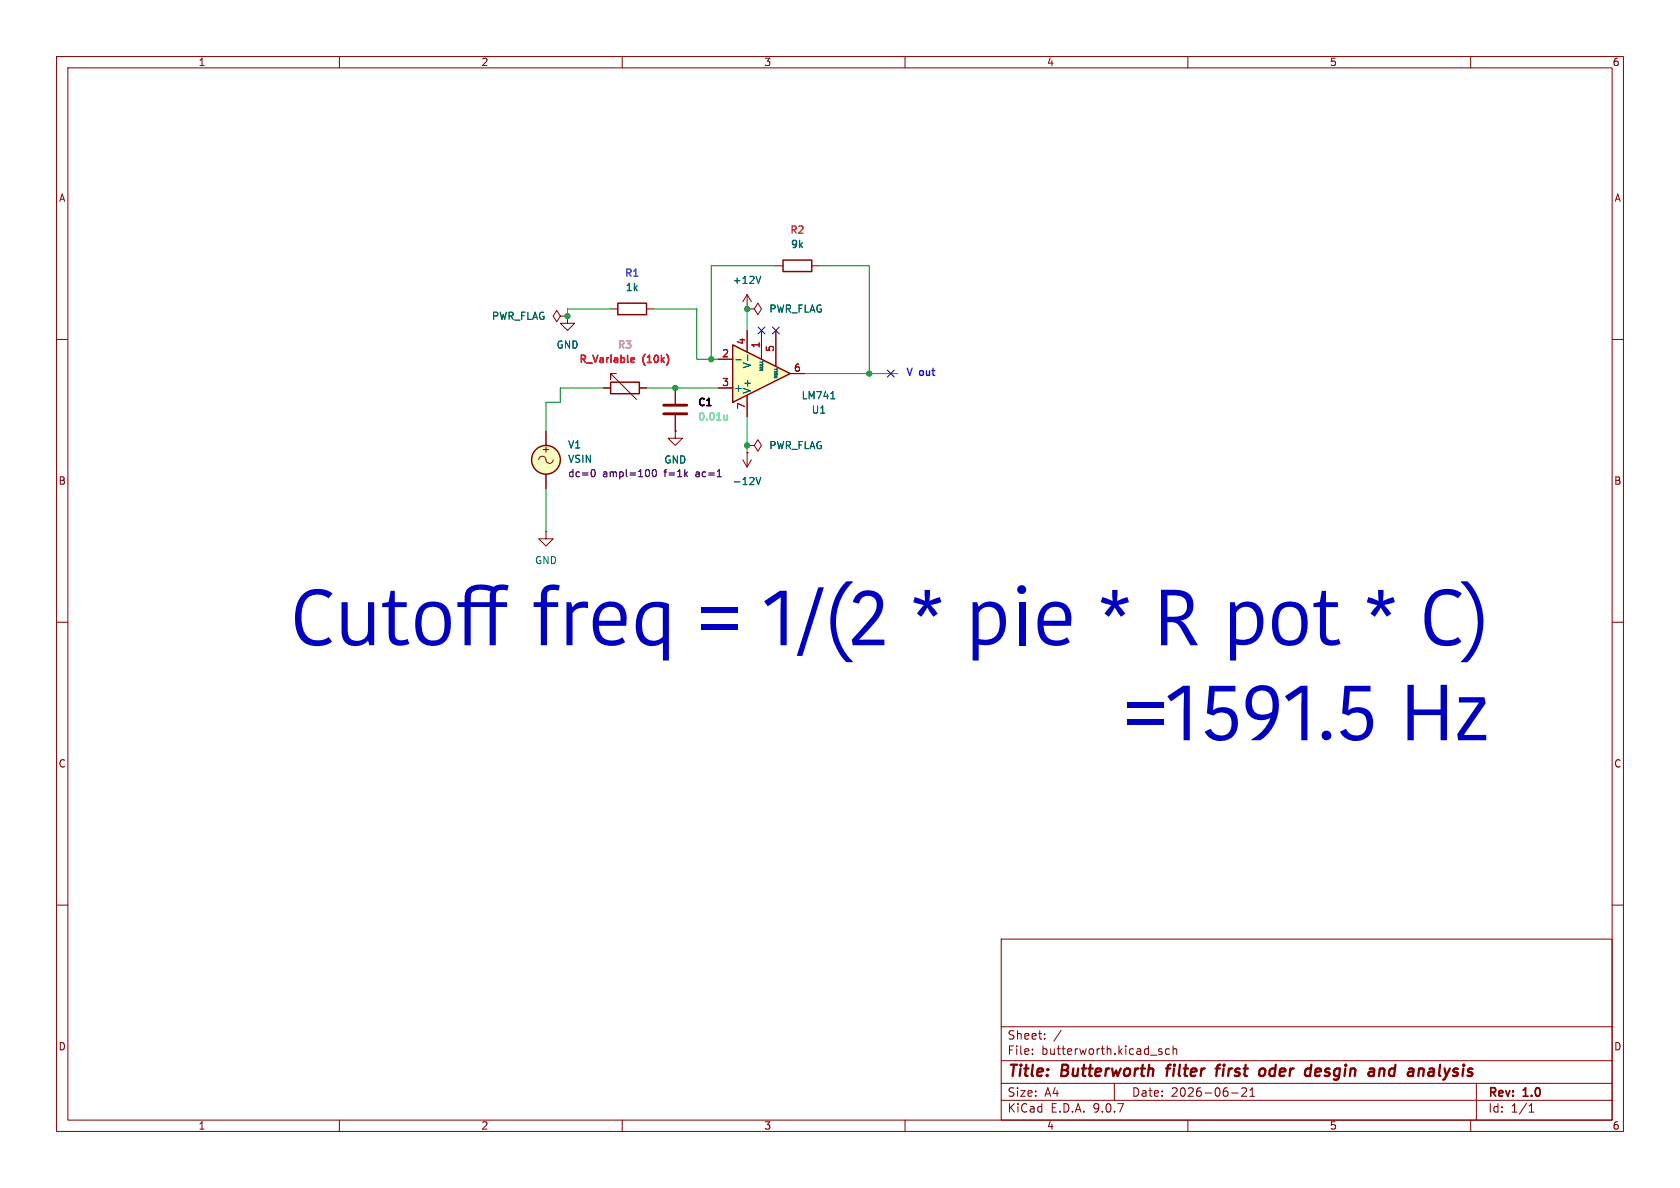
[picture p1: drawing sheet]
(kicad_sch
 (version 20250114)
 (generator "eeschema")
 (generator_version "9.0")
 (paper "A4")
 (title_block
  (title "Butterworth filter first oder desgin and analysis")
  (date "2026-06-21")
  (rev "1.0"))
 (lib_symbols
  (symbol "Amplifier_Operational:LM741"
   (pin_names
    (offset 0.127)) (exclude_from_sim no) (in_bom yes) (on_board yes)
   (property "Reference" "U" (at 0 6.35 0) (effects (font (size 1.27 1.27)) (justify left)))
   (property "Value" "LM741" (at 0 3.81 0) (effects (font (size 1.27 1.27)) (justify left)))
   (property "Footprint" "" (at 1.27 1.27 0) (effects (font (size 1.27 1.27)) (hide yes)))
   (property "Datasheet" "http://www.ti.com/lit/ds/symlink/lm741.pdf" (at 3.81 3.81 0) (effects (font (size 1.27 1.27)) (hide yes)))
   (property "Description" "Operational Amplifier, DIP-8/TO-99-8" (at 0 0 0) (effects (font (size 1.27 1.27)) (hide yes)))
   (symbol "LM741_0_1"
    (polyline (pts (xy -5.08 5.08) (xy 5.08 0) (xy -5.08 -5.08) (xy -5.08 5.08)) (stroke (width 0.254) (type default)) (fill (type background))))
   (symbol "LM741_1_1"
    (pin input line (at -7.62 2.54 0) (length 2.54) (name "+" (effects (font (size 1.27 1.27)))) (number "3" (effects (font (size 1.27 1.27)))))
    (pin input line (at -7.62 -2.54 0) (length 2.54) (name "-" (effects (font (size 1.27 1.27)))) (number "2" (effects (font (size 1.27 1.27)))))
    (pin power_in line (at -2.54 7.62 270) (length 3.81) (name "V+" (effects (font (size 1.27 1.27)))) (number "7" (effects (font (size 1.27 1.27)))))
    (pin power_in line (at -2.54 -7.62 90) (length 3.81) (name "V-" (effects (font (size 1.27 1.27)))) (number "4" (effects (font (size 1.27 1.27)))))
    (pin no_connect line (at 0 2.54 270) (length 2.54) (hide yes) (name "NC" (effects (font (size 1.27 1.27)))) (number "8" (effects (font (size 1.27 1.27)))))
    (pin input line (at 0 -7.62 90) (length 5.08) (name "NULL" (effects (font (size 0.508 0.508)))) (number "1" (effects (font (size 1.27 1.27)))))
    (pin input line (at 2.54 -7.62 90) (length 6.35) (name "NULL" (effects (font (size 0.508 0.508)))) (number "5" (effects (font (size 1.27 1.27)))))
    (pin output line (at 7.62 0 180) (length 2.54) (name "~" (effects (font (size 1.27 1.27)))) (number "6" (effects (font (size 1.27 1.27))))))
   (embedded_fonts no))
  (symbol "Device:C"
   (pin_numbers (hide yes))
   (pin_names
    (offset 0.254)) (exclude_from_sim no) (in_bom yes) (on_board yes)
   (property "Reference" "C" (at 0.635 2.54 0) (effects (font (size 1.27 1.27)) (justify left)))
   (property "Value" "C" (at 0.635 -2.54 0) (effects (font (size 1.27 1.27)) (justify left)))
   (property "Footprint" "" (at 0.9652 -3.81 0) (effects (font (size 1.27 1.27)) (hide yes)))
   (property "Datasheet" "~" (at 0 0 0) (effects (font (size 1.27 1.27)) (hide yes)))
   (property "Description" "Unpolarized capacitor" (at 0 0 0) (effects (font (size 1.27 1.27)) (hide yes)))
   (symbol "C_0_1"
    (polyline (pts (xy -2.032 0.762) (xy 2.032 0.762)) (stroke (width 0.508) (type default)) (fill (type none)))
    (polyline (pts (xy -2.032 -0.762) (xy 2.032 -0.762)) (stroke (width 0.508) (type default)) (fill (type none))))
   (symbol "C_1_1"
    (pin passive line (at 0 3.81 270) (length 2.794) (name "~" (effects (font (size 1.27 1.27)))) (number "1" (effects (font (size 1.27 1.27)))))
    (pin passive line (at 0 -3.81 90) (length 2.794) (name "~" (effects (font (size 1.27 1.27)))) (number "2" (effects (font (size 1.27 1.27))))))
   (embedded_fonts no))
  (symbol "Device:R"
   (pin_numbers (hide yes))
   (pin_names
    (offset 0)) (exclude_from_sim no) (in_bom yes) (on_board yes)
   (property "Reference" "R" (at 2.032 0 90) (effects (font (size 1.27 1.27))))
   (property "Value" "R" (at 0 0 90) (effects (font (size 1.27 1.27))))
   (property "Footprint" "" (at -1.778 0 90) (effects (font (size 1.27 1.27)) (hide yes)))
   (property "Datasheet" "~" (at 0 0 0) (effects (font (size 1.27 1.27)) (hide yes)))
   (property "Description" "Resistor" (at 0 0 0) (effects (font (size 1.27 1.27)) (hide yes)))
   (symbol "R_0_1"
    (rectangle (start -1.016 -2.54) (end 1.016 2.54) (stroke (width 0.254) (type default)) (fill (type none))))
   (symbol "R_1_1"
    (pin passive line (at 0 3.81 270) (length 1.27) (name "~" (effects (font (size 1.27 1.27)))) (number "1" (effects (font (size 1.27 1.27)))))
    (pin passive line (at 0 -3.81 90) (length 1.27) (name "~" (effects (font (size 1.27 1.27)))) (number "2" (effects (font (size 1.27 1.27))))))
   (embedded_fonts no))
  (symbol "Device:R_Variable"
   (pin_numbers (hide yes))
   (pin_names
    (offset 0)) (exclude_from_sim no) (in_bom yes) (on_board yes)
   (property "Reference" "R" (at 2.54 -2.54 90) (effects (font (size 1.27 1.27)) (justify left)))
   (property "Value" "R_Variable" (at -2.54 -1.27 90) (effects (font (size 1.27 1.27)) (justify left)))
   (property "Footprint" "" (at -1.778 0 90) (effects (font (size 1.27 1.27)) (hide yes)))
   (property "Datasheet" "~" (at 0 0 0) (effects (font (size 1.27 1.27)) (hide yes)))
   (property "Description" "Variable resistor" (at 0 0 0) (effects (font (size 1.27 1.27)) (hide yes)))
   (symbol "R_Variable_0_1"
    (rectangle (start -1.016 -2.54) (end 1.016 2.54) (stroke (width 0.254) (type default)) (fill (type none)))
    (polyline (pts (xy 2.54 1.524) (xy 2.54 2.54) (xy 1.524 2.54) (xy 2.54 2.54) (xy -2.032 -2.032)) (stroke (width 0) (type default)) (fill (type none))))
   (symbol "R_Variable_1_1"
    (pin passive line (at 0 3.81 270) (length 1.27) (name "~" (effects (font (size 1.27 1.27)))) (number "1" (effects (font (size 1.27 1.27)))))
    (pin passive line (at 0 -3.81 90) (length 1.27) (name "~" (effects (font (size 1.27 1.27)))) (number "2" (effects (font (size 1.27 1.27))))))
   (embedded_fonts no))
  (symbol "Simulation_SPICE:VSIN"
   (pin_numbers (hide yes))
   (pin_names
    (offset 0.0254)) (exclude_from_sim no) (in_bom yes) (on_board yes)
   (property "Reference" "V" (at 2.54 2.54 0) (effects (font (size 1.27 1.27)) (justify left)))
   (property "Value" "VSIN" (at 2.54 0 0) (effects (font (size 1.27 1.27)) (justify left)))
   (property "Footprint" "" (at 0 0 0) (effects (font (size 1.27 1.27)) (hide yes)))
   (property "Datasheet" "https://ngspice.sourceforge.io/docs/ngspice-html-manual/manual.xhtml#sec_Independent_Sources_for" (at 0 0 0) (effects (font (size 1.27 1.27)) (hide yes)))
   (property "Description" "Voltage source, sinusoidal" (at 0 0 0) (effects (font (size 1.27 1.27)) (hide yes)))
   (property "Sim.Pins" "1=+ 2=-" (at 0 0 0) (effects (font (size 1.27 1.27)) (hide yes)))
   (property "Sim.Params" "dc=0 ampl=1 f=1k ac=1" (at 2.54 -2.54 0) (effects (font (size 1.27 1.27)) (justify left)))
   (property "Sim.Type" "SIN" (at 0 0 0) (effects (font (size 1.27 1.27)) (hide yes)))
   (property "Sim.Device" "V" (at 0 0 0) (effects (font (size 1.27 1.27)) (justify left) (hide yes)))
   (symbol "VSIN_0_0"
    (arc (start -1.27 0) (mid -0.635 0.6323) (end 0 0) (stroke (width 0) (type default)) (fill (type none)))
    (arc (start 1.27 0) (mid 0.635 -0.6323) (end 0 0) (stroke (width 0) (type default)) (fill (type none)))
    (text "+" (at 0 1.905 0) (effects (font (size 1.27 1.27)))))
   (symbol "VSIN_0_1"
    (circle (center 0 0) (radius 2.54) (stroke (width 0.254) (type default)) (fill (type background))))
   (symbol "VSIN_1_1"
    (pin passive line (at 0 5.08 270) (length 2.54) (name "~" (effects (font (size 1.27 1.27)))) (number "1" (effects (font (size 1.27 1.27)))))
    (pin passive line (at 0 -5.08 90) (length 2.54) (name "~" (effects (font (size 1.27 1.27)))) (number "2" (effects (font (size 1.27 1.27))))))
   (embedded_fonts no))
  (symbol "power:+12V"
   (power)
   (pin_numbers (hide yes))
   (pin_names
    (offset 0) (hide yes)) (exclude_from_sim no) (in_bom yes) (on_board yes)
   (property "Reference" "#PWR" (at 0 -3.81 0) (effects (font (size 1.27 1.27)) (hide yes)))
   (property "Value" "+12V" (at 0 3.556 0) (effects (font (size 1.27 1.27))))
   (property "Footprint" "" (at 0 0 0) (effects (font (size 1.27 1.27)) (hide yes)))
   (property "Datasheet" "" (at 0 0 0) (effects (font (size 1.27 1.27)) (hide yes)))
   (property "Description" "Power symbol creates a global label with name \"+12V\"" (at 0 0 0) (effects (font (size 1.27 1.27)) (hide yes)))
   (symbol "+12V_0_1"
    (polyline (pts (xy -0.762 1.27) (xy 0 2.54)) (stroke (width 0) (type default)) (fill (type none)))
    (polyline (pts (xy 0 2.54) (xy 0.762 1.27)) (stroke (width 0) (type default)) (fill (type none)))
    (polyline (pts (xy 0 0) (xy 0 2.54)) (stroke (width 0) (type default)) (fill (type none))))
   (symbol "+12V_1_1"
    (pin power_in line (at 0 0 90) (length 0) (name "~" (effects (font (size 1.27 1.27)))) (number "1" (effects (font (size 1.27 1.27))))))
   (embedded_fonts no))
  (symbol "power:GND"
   (power)
   (pin_numbers (hide yes))
   (pin_names
    (offset 0) (hide yes)) (exclude_from_sim no) (in_bom yes) (on_board yes)
   (property "Reference" "#PWR" (at 0 -6.35 0) (effects (font (size 1.27 1.27)) (hide yes)))
   (property "Value" "GND" (at 0 -3.81 0) (effects (font (size 1.27 1.27))))
   (property "Footprint" "" (at 0 0 0) (effects (font (size 1.27 1.27)) (hide yes)))
   (property "Datasheet" "" (at 0 0 0) (effects (font (size 1.27 1.27)) (hide yes)))
   (property "Description" "Power symbol creates a global label with name \"GND\" , ground" (at 0 0 0) (effects (font (size 1.27 1.27)) (hide yes)))
   (symbol "GND_0_1"
    (polyline (pts (xy 0 0) (xy 0 -1.27) (xy 1.27 -1.27) (xy 0 -2.54) (xy -1.27 -1.27) (xy 0 -1.27)) (stroke (width 0) (type default)) (fill (type none))))
   (symbol "GND_1_1"
    (pin power_in line (at 0 0 270) (length 0) (name "~" (effects (font (size 1.27 1.27)))) (number "1" (effects (font (size 1.27 1.27))))))
   (embedded_fonts no))
  (symbol "power:PWR_FLAG"
   (power)
   (pin_numbers (hide yes))
   (pin_names
    (offset 0) (hide yes)) (exclude_from_sim no) (in_bom yes) (on_board yes)
   (property "Reference" "#FLG" (at 0 1.905 0) (effects (font (size 1.27 1.27)) (hide yes)))
   (property "Value" "PWR_FLAG" (at 0 3.81 0) (effects (font (size 1.27 1.27))))
   (property "Footprint" "" (at 0 0 0) (effects (font (size 1.27 1.27)) (hide yes)))
   (property "Datasheet" "~" (at 0 0 0) (effects (font (size 1.27 1.27)) (hide yes)))
   (property "Description" "Special symbol for telling ERC where power comes from" (at 0 0 0) (effects (font (size 1.27 1.27)) (hide yes)))
   (symbol "PWR_FLAG_0_0"
    (pin power_out line (at 0 0 90) (length 0) (name "~" (effects (font (size 1.27 1.27)))) (number "1" (effects (font (size 1.27 1.27))))))
   (symbol "PWR_FLAG_0_1"
    (polyline (pts (xy 0 0) (xy 0 1.27) (xy -1.016 1.905) (xy 0 2.54) (xy 1.016 1.905) (xy 0 1.27)) (stroke (width 0) (type default)) (fill (type none))))
   (embedded_fonts no)))
 (text "V out"
  (exclude_from_sim no)
  (at 162.814 66.04 0)
  (effects (font (size 1.27 1.27) (thickness 0.254)
    (bold yes) (color 105 0 255 1))))
 (text "Cutoff freq = 1/(2 * pie * R pot * C)\n=1591.5 Hz"
  (exclude_from_sim no)
  (at 263.398 122.428 0)
  (effects (font
    (face "Kohinoor Bangla") (size 10 10) (thickness 0.254)) (justify right)))
 (junction
  (at 132.08 54.61)
  (diameter 0)
  (color 0 0 0 0))
 (junction
  (at 125.73 63.5)
  (diameter 0)
  (color 0 0 0 0))
 (junction
  (at 119.38 68.58)
  (diameter 0)
  (color 0 0 0 0))
 (junction
  (at 153.67 66.04)
  (diameter 0)
  (color 0 0 0 0))
 (junction
  (at 132.08 78.74)
  (diameter 0)
  (color 0 0 0 0))
 (junction
  (at 100.33 55.88)
  (diameter 0)
  (color 0 0 0 0))
 (no_connect
  (at 134.62 58.42))
 (no_connect
  (at 157.48 66.04))
 (no_connect
  (at 137.16 58.42))
 (wire
  (pts (xy 114.3 68.58) (xy 119.38 68.58))
  (stroke (width 0) (type default)))
 (wire
  (pts (xy 132.08 73.66) (xy 132.08 78.74))
  (stroke (width 0) (type default)))
 (wire
  (pts (xy 127 63.5) (xy 125.73 63.5))
  (stroke (width 0) (type default)))
 (wire
  (pts (xy 115.57 54.61) (xy 123.19 54.61))
  (stroke (width 0) (type default)))
 (wire
  (pts (xy 125.73 46.99) (xy 137.16 46.99))
  (stroke (width 0) (type default)))
 (wire
  (pts (xy 106.68 68.58) (xy 99.06 68.58))
  (stroke (width 0) (type default)))
 (wire
  (pts (xy 125.73 63.5) (xy 123.19 63.5))
  (stroke (width 0) (type default)))
 (wire
  (pts (xy 144.78 46.99) (xy 153.67 46.99))
  (stroke (width 0) (type default)))
 (wire
  (pts (xy 96.52 86.36) (xy 96.52 93.98))
  (stroke (width 0) (type default)))
 (wire
  (pts (xy 96.52 71.12) (xy 99.06 71.12))
  (stroke (width 0) (type default)))
 (wire
  (pts (xy 119.38 68.58) (xy 127 68.58))
  (stroke (width 0) (type default)))
 (wire
  (pts (xy 100.33 54.61) (xy 107.95 54.61))
  (stroke (width 0) (type default)))
 (wire
  (pts (xy 96.52 76.2) (xy 96.52 71.12))
  (stroke (width 0) (type default)))
 (wire
  (pts (xy 99.06 68.58) (xy 99.06 71.12))
  (stroke (width 0) (type default)))
 (wire
  (pts (xy 123.19 63.5) (xy 123.19 54.61))
  (stroke (width 0) (type default)))
 (wire
  (pts (xy 100.33 54.61) (xy 100.33 55.88))
  (stroke (width 0) (type default)))
 (wire
  (pts (xy 125.73 46.99) (xy 125.73 63.5))
  (stroke (width 0) (type default)))
 (wire
  (pts (xy 132.08 78.74) (xy 132.08 80.01))
  (stroke (width 0) (type default)))
 (wire
  (pts (xy 153.67 46.99) (xy 153.67 66.04))
  (stroke (width 0) (type default)))
 (wire
  (pts (xy 153.67 66.04) (xy 158.75 66.04))
  (stroke (width 0) (type default)))
 (wire
  (pts (xy 153.67 66.04) (xy 142.24 66.04))
  (stroke (width 0) (type default)))
 (wire
  (pts (xy 132.08 54.61) (xy 132.08 58.42))
  (stroke (width 0) (type default)))
 (symbol
  (lib_id "Amplifier_Operational:LM741")
  (at 134.62 66.04 0)
  (mirror x)
  (unit 1)
  (exclude_from_sim no)
  (in_bom yes)
  (on_board yes)
  (dnp no)
  (property "Reference" "U1" (at 144.78 72.4602 0) (effects (font (size 1.27 1.27))))
  (property "Value" "LM741" (at 144.78 69.9202 0) (effects (font (size 1.27 1.27))))
  (property "Footprint" "Package_DIP:CERDIP-8_W7.62mm_SideBrazed_LongPads_Socket" (at 135.89 67.31 0) (effects (font (size 1.27 1.27)) (hide yes)))
  (property "Datasheet" "http://www.ti.com/lit/ds/symlink/lm741.pdf" (at 138.43 69.85 0) (effects (font (size 1.27 1.27)) (hide yes)))
  (property "Description" "Operational Amplifier, DIP-8/TO-99-8" (at 134.62 66.04 0) (effects (font (size 1.27 1.27)) (hide yes)))
  (pin "4")
  (pin "8")
  (pin "2")
  (pin "7")
  (pin "1")
  (pin "5")
  (pin "3")
  (pin "6"))
 (symbol
  (lib_id "power:+12V")
  (at 132.08 80.01 0)
  (mirror x)
  (unit 1)
  (exclude_from_sim no)
  (in_bom yes)
  (on_board yes)
  (dnp no)
  (property "Reference" "#PWR05" (at 132.08 76.2 0) (effects (font (size 1.27 1.27)) (hide yes)))
  (property "Value" "-12V" (at 132.08 85.09 0) (effects (font (size 1.27 1.27))))
  (property "Footprint" "" (at 132.08 80.01 0) (effects (font (size 1.27 1.27)) (hide yes)))
  (property "Datasheet" "" (at 132.08 80.01 0) (effects (font (size 1.27 1.27)) (hide yes)))
  (property "Description" "Power symbol creates a global label with name \"+12V\"" (at 132.08 80.01 0) (effects (font (size 1.27 1.27)) (hide yes)))
  (pin "1"))
 (symbol
  (lib_id "power:+12V")
  (at 132.08 54.61 0)
  (unit 1)
  (exclude_from_sim no)
  (in_bom yes)
  (on_board yes)
  (dnp no)
  (fields_autoplaced yes)
  (property "Reference" "#PWR04" (at 132.08 58.42 0) (effects (font (size 1.27 1.27)) (hide yes)))
  (property "Value" "+12V" (at 132.08 49.53 0) (effects (font (size 1.27 1.27))))
  (property "Footprint" "" (at 132.08 54.61 0) (effects (font (size 1.27 1.27)) (hide yes)))
  (property "Datasheet" "" (at 132.08 54.61 0) (effects (font (size 1.27 1.27)) (hide yes)))
  (property "Description" "Power symbol creates a global label with name \"+12V\"" (at 132.08 54.61 0) (effects (font (size 1.27 1.27)) (hide yes)))
  (pin "1"))
 (symbol
  (lib_id "power:PWR_FLAG")
  (at 132.08 78.74 270)
  (unit 1)
  (exclude_from_sim no)
  (in_bom yes)
  (on_board yes)
  (dnp no)
  (fields_autoplaced yes)
  (property "Reference" "#FLG02" (at 133.985 78.74 0) (effects (font (size 1.27 1.27)) (hide yes)))
  (property "Value" "PWR_FLAG" (at 135.89 78.7399 90) (effects (font (size 1.27 1.27)) (justify left)))
  (property "Footprint" "" (at 132.08 78.74 0) (effects (font (size 1.27 1.27)) (hide yes)))
  (property "Datasheet" "~" (at 132.08 78.74 0) (effects (font (size 1.27 1.27)) (hide yes)))
  (property "Description" "Special symbol for telling ERC where power comes from" (at 132.08 78.74 0) (effects (font (size 1.27 1.27)) (hide yes)))
  (pin "1"))
 (symbol
  (lib_id "Device:R")
  (at 140.97 46.99 90)
  (unit 1)
  (exclude_from_sim no)
  (in_bom yes)
  (on_board yes)
  (dnp no)
  (fields_autoplaced yes)
  (property "Reference" "R2" (at 140.97 40.64 90) (effects (font (size 1.27 1.27) (thickness 0.254)
    (bold yes) (color 255 71 44 1))))
  (property "Value" "9k" (at 140.97 43.18 90) (effects (font (size 1.27 1.27) (thickness 0.254)
    (bold yes))))
  (property "Footprint" "Resistor_THT:R_Axial_DIN0204_L3.6mm_D1.6mm_P7.62mm_Horizontal" (at 140.97 48.768 90) (effects (font (size 1.27 1.27)) (hide yes)))
  (property "Datasheet" "~" (at 140.97 46.99 0) (effects (font (size 1.27 1.27)) (hide yes)))
  (property "Description" "Resistor" (at 140.97 46.99 0) (effects (font (size 1.27 1.27)) (hide yes)))
  (pin "1")
  (pin "2"))
 (symbol
  (lib_id "Simulation_SPICE:VSIN")
  (at 96.52 81.28 0)
  (unit 1)
  (exclude_from_sim no)
  (in_bom yes)
  (on_board yes)
  (dnp no)
  (fields_autoplaced yes)
  (property "Reference" "V1" (at 100.33 78.6101 0) (effects (font (size 1.27 1.27)) (justify left)))
  (property "Value" "VSIN" (at 100.33 81.1501 0) (effects (font (size 1.27 1.27)) (justify left)))
  (property "Footprint" "Package_DIP:CERDIP-8_W7.62mm_SideBrazed" (at 96.52 81.28 0) (effects (font (size 1.27 1.27)) (hide yes)))
  (property "Datasheet" "https://ngspice.sourceforge.io/docs/ngspice-html-manual/manual.xhtml#sec_Independent_Sources_for" (at 96.52 81.28 0) (effects (font (size 1.27 1.27)) (hide yes)))
  (property "Description" "Voltage source, sinusoidal" (at 96.52 81.28 0) (effects (font (size 1.27 1.27)) (hide yes)))
  (property "Sim.Pins" "1=+ 2=-" (at 96.52 81.28 0) (effects (font (size 1.27 1.27)) (hide yes)))
  (property "Sim.Params" "dc=0 ampl=100 f=1k ac=1" (at 100.33 83.6901 0) (effects (font (size 1.27 1.27)) (justify left)))
  (property "Sim.Type" "SIN" (at 96.52 81.28 0) (effects (font (size 1.27 1.27)) (hide yes)))
  (property "Sim.Device" "V" (at 96.52 81.28 0) (effects (font (size 1.27 1.27)) (justify left) (hide yes)))
  (pin "1")
  (pin "2"))
 (symbol
  (lib_id "Device:R")
  (at 111.76 54.61 90)
  (unit 1)
  (exclude_from_sim no)
  (in_bom yes)
  (on_board yes)
  (dnp no)
  (fields_autoplaced yes)
  (property "Reference" "R1" (at 111.76 48.26 90) (effects (font (size 1.27 1.27) (thickness 0.254)
    (bold yes) (color 49 78 255 1))))
  (property "Value" "1k" (at 111.76 50.8 90) (effects (font (size 1.27 1.27) (thickness 0.254)
    (bold yes))))
  (property "Footprint" "Resistor_THT:R_Axial_DIN0204_L3.6mm_D1.6mm_P7.62mm_Horizontal" (at 111.76 56.388 90) (effects (font (size 1.27 1.27)) (hide yes)))
  (property "Datasheet" "~" (at 111.76 54.61 0) (effects (font (size 1.27 1.27)) (hide yes)))
  (property "Description" "Resistor" (at 111.76 54.61 0) (effects (font (size 1.27 1.27)) (hide yes)))
  (pin "1")
  (pin "2"))
 (symbol
  (lib_id "Device:C")
  (at 119.38 72.39 0)
  (unit 1)
  (exclude_from_sim no)
  (in_bom yes)
  (on_board yes)
  (dnp no)
  (fields_autoplaced yes)
  (property "Reference" "C1" (at 123.19 71.12 0) (effects (font (size 1.27 1.27) (thickness 0.254)
    (bold yes) (color 0 0 0 1)) (justify left)))
  (property "Value" "0.01u" (at 123.19 73.66 0) (effects (font (size 1.27 1.27) (thickness 0.254)
    (bold yes) (color 66 247 255 1)) (justify left)))
  (property "Footprint" "Capacitor_THT:CP_Axial_L10.0mm_D4.5mm_P15.00mm_Horizontal" (at 120.3452 76.2 0) (effects (font (size 1.27 1.27)) (hide yes)))
  (property "Datasheet" "~" (at 119.38 72.39 0) (effects (font (size 1.27 1.27)) (hide yes)))
  (property "Description" "Unpolarized capacitor" (at 119.38 72.39 0) (effects (font (size 1.27 1.27)) (hide yes)))
  (pin "1")
  (pin "2"))
 (symbol
  (lib_id "power:GND")
  (at 119.38 76.2 0)
  (unit 1)
  (exclude_from_sim no)
  (in_bom yes)
  (on_board yes)
  (dnp no)
  (fields_autoplaced yes)
  (property "Reference" "#PWR02" (at 119.38 82.55 0) (effects (font (size 1.27 1.27)) (hide yes)))
  (property "Value" "GND" (at 119.38 81.28 0) (effects (font (size 1.27 1.27))))
  (property "Footprint" "" (at 119.38 76.2 0) (effects (font (size 1.27 1.27)) (hide yes)))
  (property "Datasheet" "" (at 119.38 76.2 0) (effects (font (size 1.27 1.27)) (hide yes)))
  (property "Description" "Power symbol creates a global label with name \"GND\" , ground" (at 119.38 76.2 0) (effects (font (size 1.27 1.27)) (hide yes)))
  (pin "1"))
 (symbol
  (lib_id "Device:R_Variable")
  (at 110.49 68.58 90)
  (unit 1)
  (exclude_from_sim no)
  (in_bom yes)
  (on_board yes)
  (dnp no)
  (fields_autoplaced yes)
  (property "Reference" "R3" (at 110.49 60.96 90) (effects (font (size 1.27 1.27) (thickness 0.254)
    (bold yes) (color 255 65 229 1))))
  (property "Value" "R_Variable (10k)" (at 110.49 63.5 90) (effects (font (size 1.27 1.27) (thickness 0.254)
    (bold yes) (color 255 24 53 1))))
  (property "Footprint" "Potentiometer_SMD:Potentiometer_ACP_CA14-VSMD_Vertical_Hole" (at 110.49 70.358 90) (effects (font (size 1.27 1.27)) (hide yes)))
  (property "Datasheet" "~" (at 110.49 68.58 0) (effects (font (size 1.27 1.27)) (hide yes)))
  (property "Description" "Variable resistor" (at 110.49 68.58 0) (effects (font (size 1.27 1.27)) (hide yes)))
  (pin "1")
  (pin "2"))
 (symbol
  (lib_id "power:PWR_FLAG")
  (at 132.08 54.61 270)
  (unit 1)
  (exclude_from_sim no)
  (in_bom yes)
  (on_board yes)
  (dnp no)
  (fields_autoplaced yes)
  (property "Reference" "#FLG01" (at 133.985 54.61 0) (effects (font (size 1.27 1.27)) (hide yes)))
  (property "Value" "PWR_FLAG" (at 135.89 54.6099 90) (effects (font (size 1.27 1.27)) (justify left)))
  (property "Footprint" "" (at 132.08 54.61 0) (effects (font (size 1.27 1.27)) (hide yes)))
  (property "Datasheet" "~" (at 132.08 54.61 0) (effects (font (size 1.27 1.27)) (hide yes)))
  (property "Description" "Special symbol for telling ERC where power comes from" (at 132.08 54.61 0) (effects (font (size 1.27 1.27)) (hide yes)))
  (pin "1"))
 (symbol
  (lib_id "power:GND")
  (at 100.33 55.88 0)
  (unit 1)
  (exclude_from_sim no)
  (in_bom yes)
  (on_board yes)
  (dnp no)
  (fields_autoplaced yes)
  (property "Reference" "#PWR01" (at 100.33 62.23 0) (effects (font (size 1.27 1.27)) (hide yes)))
  (property "Value" "GND" (at 100.33 60.96 0) (effects (font (size 1.27 1.27))))
  (property "Footprint" "" (at 100.33 55.88 0) (effects (font (size 1.27 1.27)) (hide yes)))
  (property "Datasheet" "" (at 100.33 55.88 0) (effects (font (size 1.27 1.27)) (hide yes)))
  (property "Description" "Power symbol creates a global label with name \"GND\" , ground" (at 100.33 55.88 0) (effects (font (size 1.27 1.27)) (hide yes)))
  (pin "1"))
 (symbol
  (lib_id "power:GND")
  (at 96.52 93.98 0)
  (unit 1)
  (exclude_from_sim no)
  (in_bom yes)
  (on_board yes)
  (dnp no)
  (fields_autoplaced yes)
  (property "Reference" "#PWR03" (at 96.52 100.33 0) (effects (font (size 1.27 1.27)) (hide yes)))
  (property "Value" "GND" (at 96.52 99.06 0) (effects (font (size 1.27 1.27))))
  (property "Footprint" "" (at 96.52 93.98 0) (effects (font (size 1.27 1.27)) (hide yes)))
  (property "Datasheet" "" (at 96.52 93.98 0) (effects (font (size 1.27 1.27)) (hide yes)))
  (property "Description" "Power symbol creates a global label with name \"GND\" , ground" (at 96.52 93.98 0) (effects (font (size 1.27 1.27)) (hide yes)))
  (pin "1"))
 (symbol
  (lib_id "power:PWR_FLAG")
  (at 100.33 55.88 90)
  (unit 1)
  (exclude_from_sim no)
  (in_bom yes)
  (on_board yes)
  (dnp no)
  (fields_autoplaced yes)
  (property "Reference" "#FLG03" (at 98.425 55.88 0) (effects (font (size 1.27 1.27)) (hide yes)))
  (property "Value" "PWR_FLAG" (at 96.52 55.8799 90) (effects (font (size 1.27 1.27)) (justify left)))
  (property "Footprint" "" (at 100.33 55.88 0) (effects (font (size 1.27 1.27)) (hide yes)))
  (property "Datasheet" "~" (at 100.33 55.88 0) (effects (font (size 1.27 1.27)) (hide yes)))
  (property "Description" "Special symbol for telling ERC where power comes from" (at 100.33 55.88 0) (effects (font (size 1.27 1.27)) (hide yes)))
  (pin "1"))
 (sheet_instances
  (path ""
   (page "1")))
 (embedded_fonts no))
